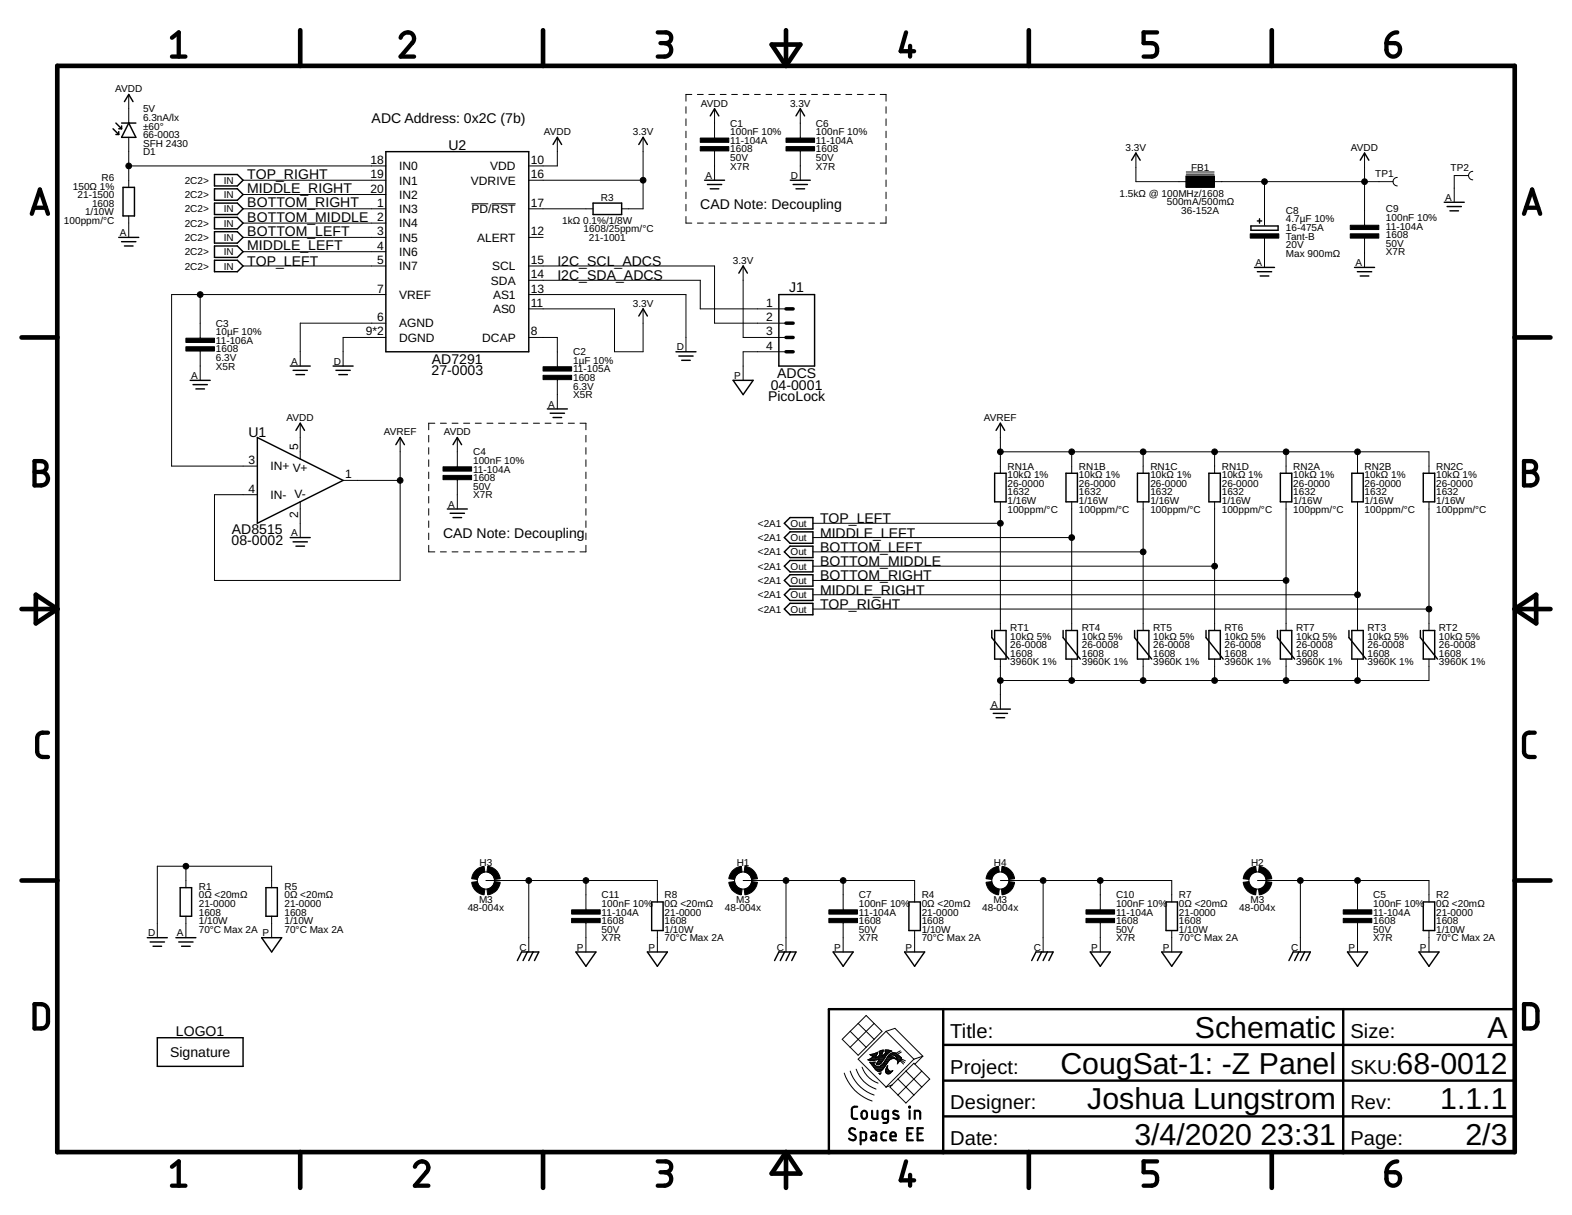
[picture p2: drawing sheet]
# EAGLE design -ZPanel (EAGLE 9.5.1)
DESIGNER: Joshua Lungstrom; PART_NUMBER: 68-0012; PROJECT: CougSat-1: -Z Panel; REV: 1.1.1

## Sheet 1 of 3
FRAME1 (FRAME-A): TITLE: Block Diagram

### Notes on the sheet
- Power
- Photodiode | ADC
- Connector:
  To ADCS
- I²C
- Thermistors
- Page 1: Block Diagram
  Page 2: Schematic
  Page 3: Mechanical

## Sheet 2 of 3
FRAME2 (FRAME-A): TITLE: Schematic

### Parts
C1  100nF 10%  CAP-V-100NF-1608  [1608]
C2  1µF 10%  CAP-V-1UF-1608  [1608]
C3  10µF 10%  CAP-V-10UF-1608  [1608]
C4  100nF 10%  CAP-V-100NF-1608  [1608]
C5  100nF 10%  CAP-V-100NF-1608  [1608]
C6  100nF 10%  CAP-V-100NF-1608  [1608]
C7  100nF 10%  CAP-V-100NF-1608  [1608]
C8  4.7µF 10%  CAP-POL-V-4.7UF-4028  [4028-POL]
C9  100nF 10%  CAP-V-100NF-1608  [1608]
C10  100nF 10%  CAP-V-100NF-1608  [1608]
C11  100nF 10%  CAP-V-100NF-1608  [1608]
D1  SFH 2430  PHOTODIODE-SFH2430  [SFH2430]
FB1  1.5kΩ @ 100MHz  CHOKE-H-1.5K-1608  [1608]
H1  M3  MOUNTING_HOLE-3.3  [MOUNTING_HOLE-3.3]
H2  M3  MOUNTING_HOLE-3.3  [MOUNTING_HOLE-3.3]
H3  M3  MOUNTING_HOLE-3.3  [MOUNTING_HOLE-3.3]
H4  M3  MOUNTING_HOLE-3.3  [MOUNTING_HOLE-3.3]
J1  ADCS  1X04-PICOLOCK  [PICOLOCK1.5-04]
LOGO1  SIGNATUREJOSH  [SIGN-JOSH]
R1  0Ω <20mΩ  RES-V-0-1608  [1608]
R2  0Ω <20mΩ  RES-V-0-1608  [1608]
R3  1kΩ 0.1%  RES-H-1K-1608  [1608]
R4  0Ω <20mΩ  RES-V-0-1608  [1608]
R5  0Ω <20mΩ  RES-V-0-1608  [1608]
R6  150Ω 1%  RES-V-150R-1608  [1608]
R7  0Ω <20mΩ  RES-V-0-1608  [1608]
R8  0Ω <20mΩ  RES-V-0-1608  [1608]
RN1  10kΩ 1%  RES-4-V-10K-1632  [1632]
RN2  10kΩ 1%  RES-4-V-10K-1632  [1632]
RT1  10kΩ 5%  THERMISTOR-V-10K-1608  [1608]
RT2  10kΩ 5%  THERMISTOR-V-10K-1608  [1608]
RT3  10kΩ 5%  THERMISTOR-V-10K-1608  [1608]
RT4  10kΩ 5%  THERMISTOR-V-10K-1608  [1608]
RT5  10kΩ 5%  THERMISTOR-V-10K-1608  [1608]
RT6  10kΩ 5%  THERMISTOR-V-10K-1608  [1608]
RT7  10kΩ 5%  THERMISTOR-V-10K-1608  [1608]
TP1  TEST_POINT-THT-0.7  [THT-0.7]
TP2  TEST_POINT-THT-0.7  [THT-0.7]
U1  AD8515  OPAMP-1-AD8515  [SOT23-5]
U2  AD7291  [QFN-20-4040]

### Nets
3.3V: C6.1 FB1.1 J1.3 R3.2 U2.11(AS0) U2.16(VDRIVE)
AGND: C1.2 C2.2 C3.2 C4.2 C8.C C9.2 R1.1 R6.1 RT1.1 RT2.1 RT3.1 RT4.1 RT5.1 RT6.1 RT7.1 TP2.1 U1.2(V-) U2.6(AGND)
AVDD: C1.1 C4.1 C8.A C9.1 D1.C FB1.2 TP1.1 U1.5(V+) U2.10(VDD)
AVREF: RN1.5 RN1.6 RN1.7 RN1.8 RN2.6 RN2.7 RN2.8 U1.1(OUT) U1.4(IN-)
BOTTOM_LEFT: RN1.3 RT5.2 U2.3(IN5)
BOTTOM_MIDDLE: RN1.4 RT6.2 U2.2(IN4)
BOTTOM_RIGHT: RN2.1 RT7.2 U2.1(IN3)
CHASSIS: C5.1 C7.1 C10.1 C11.1 H1.1(MOUNT) H1.V1(MOUNT) H1.V2(MOUNT) H1.V3(MOUNT) H1.V4(MOUNT) H1.V5(MOUNT) H1.V6(MOUNT) H1.V7(MOUNT) H1.V8(MOUNT) H1.V9(MOUNT) H1.V10(MOUNT) H2.1(MOUNT) H2.V1(MOUNT) H2.V2(MOUNT) H2.V3(MOUNT) H2.V4(MOUNT) H2.V5(MOUNT) H2.V6(MOUNT) H2.V7(MOUNT) H2.V8(MOUNT) H2.V9(MOUNT) H2.V10(MOUNT) H3.1(MOUNT) H3.V1(MOUNT) H3.V2(MOUNT) H3.V3(MOUNT) H3.V4(MOUNT) H3.V5(MOUNT) H3.V6(MOUNT) H3.V7(MOUNT) H3.V8(MOUNT) H3.V9(MOUNT) H3.V10(MOUNT) H4.1(MOUNT) H4.V1(MOUNT) H4.V2(MOUNT) H4.V3(MOUNT) H4.V4(MOUNT) H4.V5(MOUNT) H4.V6(MOUNT) H4.V7(MOUNT) H4.V8(MOUNT) H4.V9(MOUNT) H4.V10(MOUNT) R2.2 R4.2 R7.2 R8.2
DCAP: C2.1 U2.8(DCAP)
DGND: C6.2 R1.2 R5.2 U2.9(DGND) U2.13(AS1) U2.PAD(DGND)
I2C_SCL_ADCS: J1.2 U2.15(SCL)
I2C_SDA_ADCS: J1.1 U2.14(SDA)
MIDDLE_LEFT: RN1.2 RT4.2 U2.4(IN6)
MIDDLE_RIGHT: RN2.2 RT3.2 U2.20(IN2)
PD/RST: R3.1 U2.17(!PD!/!RST)
PGND: C5.2 C7.2 C10.2 C11.2 J1.4 R2.1 R4.1 R5.1 R7.1 R8.1
PHOTODIODE_ADC: D1.A R6.2 U2.18(IN0)
TOP_LEFT: RN1.1 RT1.2 U2.5(IN7)
TOP_RIGHT: RN2.3 RT2.2 U2.19(IN1)
VREF: C3.1 U1.3(IN+) U2.7(VREF)
Unconnected: RN2.4 RN2.5 U2.12(ALERT)

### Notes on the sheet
- ADC Address: 0x2C (7b)
- 2C2>
- 2C2>
- 2C2> | CAD Note: Decoupling
- 2C2>
- 2C2>
- 2C2>
- 2C2>
- <2A1
- CAD Note: Decoupling | <2A1
- <2A1
- <2A1
- <2A1
- <2A1
- <2A1

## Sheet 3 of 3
FRAME3 (FRAME-A): TITLE: Mechanical

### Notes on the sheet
- Connector
